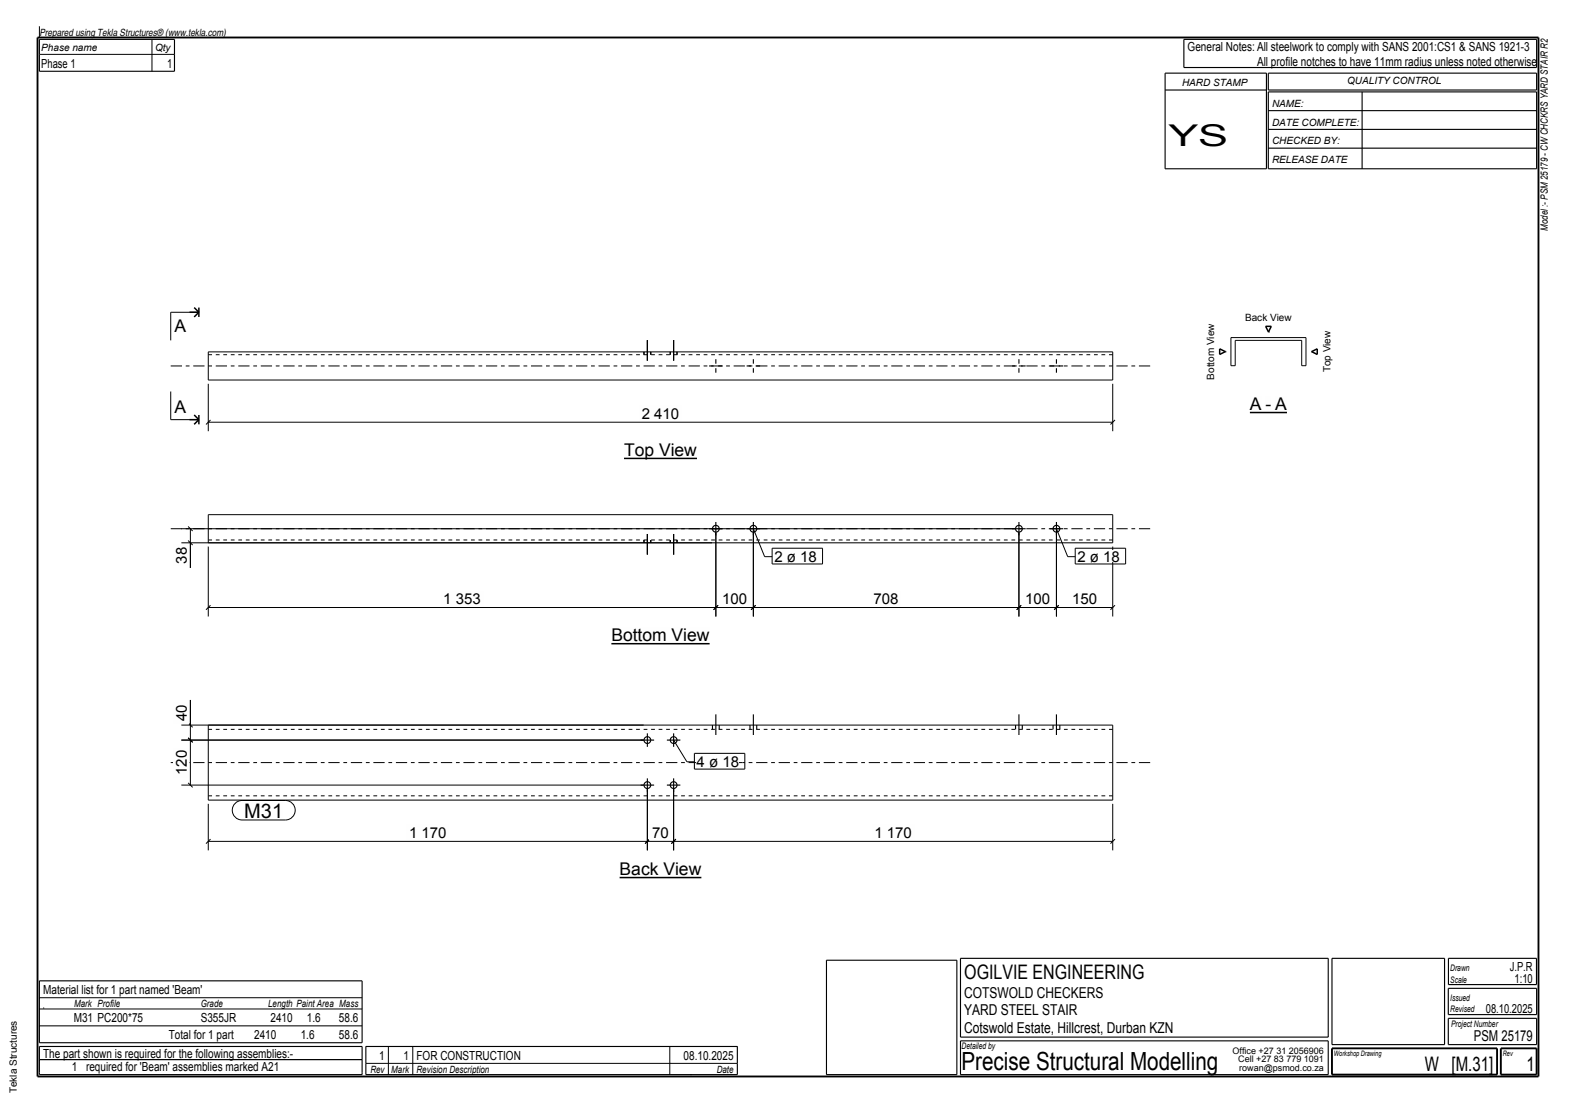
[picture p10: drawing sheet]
<svg xmlns="http://www.w3.org/2000/svg" width="420mm" height="297mm" viewBox="0 0 420 297" stroke-linecap="round" stroke-linejoin="round" font-family="sans-serif">
<path d="M10 10h400v277h-400z" fill="none" stroke="#000" stroke-width=".5"/>
<path d="M166.3 122.2h19.4" fill="none" stroke="#000" stroke-width=".4"/>
<path d="M166.3 118h19.4v3.5h-19.4z" fill-rule="evenodd" fill="#fefefb"/>
<path d="M165.1 234h21.8" fill="none" stroke="#000" stroke-width=".4"/>
<path d="M165.1 229.7h21.8v3.5h-21.8z" fill-rule="evenodd" fill="#fefefb"/>
<path d="M162.9 171.6h26.2" fill="none" stroke="#000" stroke-width=".4"/>
<path d="M162.9 167.4h26.2v3.5h-26.2z" fill-rule="evenodd" fill="#fefefb"/>
<path d="M333.1 110h9.9" fill="none" stroke="#000" stroke-width=".4"/>
<g fill="#fefefb">
<path d="M333.1 105.7h3.1v3.5h-3.1z" fill-rule="evenodd"/>
<path d="M337.3 105.7h1.5v3.5h-1.5z" fill-rule="evenodd"/>
<path d="M339.9 105.7h3.1v3.5h-3.1z" fill-rule="evenodd"/>
</g>
<path d="M325 93l1.5 .7-1.5 .8zM337.3 87h1.5l-.8 1.5zM349.5 93.7l1.5-.7v1.5z" fill="none" stroke="#000" stroke-width=".4"/>
<path d="M296.5 94.6h-241M296.5 144h-241M296.5 194.5h-241M296.5 212.2h-241" fill="none" stroke="#000" stroke-width=".27" stroke-dasharray="1 1 1 1" stroke-linecap="butt"/>
<g fill="none" stroke="#000" stroke-width=".27">
<path d="M10.5 14.5h36M10.5 7v3M40.5 10.5v8.5M53 83.3h-7.5v7.5M55.5 93.8h241v7.5h-241zM328 90h20v7.5h-1.1v-6.7h-17.7v6.7h-1.2zM45.5 104.4v7.5h7.5M55.5 102.3v12.7M55.5 112.6h241M56.1 112l-1.2 1.2M296.5 102.3v12.7M297.1 112l-1.2 1.2"/>
<path d="M48.3 144.7h248.2v-7.5h-241v7.5M48.3 141h222.2M50.1 144.1l1.2 1.2M50.1 140.4l1.2 1.2M50.7 141v10.4M55.5 145.7v18.7M190.8 142v22.4M200.8 142v22.4M200.8 141l3 7.4h2M271.5 142v22.4M281.5 141l3 7.4h2M281.5 142v22.4"/>
<path d="M296.5 145.7v18.7M55.5 162h241M56.1 161.4l-1.2 1.2M191.4 161.4l-1.2 1.2M201.4 161.4l-1.2 1.2M272.1 161.4l-1.2 1.2M282.1 161.4l-1.2 1.2M297.1 161.4l-1.2 1.2M48.3 193.3h248.2v20h-241v-20M48.3 197.3h123.2M50.1 196.7l1.2 1.2M50.1 192.7l1.2 1.2"/>
<path d="M50.7 186.6v22.7M179.5 197.3l3.6 5.8h2M48.3 209.3h123.2M50.1 208.7l1.2 1.2M55.5 214.3v12.4M172.5 210.3v16.4M179.5 210.3v16.4M296.5 214.3v12.4M55.5 224.3h241M56.1 223.7l-1.2 1.2M173.1 223.7l-1.2 1.2M180.1 223.7l-1.2 1.2"/>
<path d="M297.1 223.7l-1.2 1.2M10.5 266h86M10.5 273.5h86M10.5 269h86M11.5 268.7h.1M97.5 279h99M103.5 279v7.5M110 279v7.5M178.5 279v7.5M10.5 282.5h86M97.5 283.5h99M184 286.5h.1"/>
</g>
<path d="M45.5 97.6h261M45.5 141h261M45.5 203.3h261" fill="none" stroke="#000" stroke-width=".27" stroke-dasharray="3 1 1 1" stroke-linecap="butt"/>
<g fill="none" stroke="#000" stroke-width=".3">
<path d="M10.5 10.5h36v8.5h-36zM310.5 19.5h27v25.5h-27zM315.5 10.5h94v7.5h-94zM338 19.5h71.5v4.5h-71.5zM310.5 24h27M338 24.5h71.5v20.5h-71.5zM338 29.5h71.5M338 34.5h71.5M338 39.5h71.5M363 24.5v20.5M171.6 93.8v.8M172.5 90.7v5.5"/>
<path d="M173.4 93.8v.8M178.6 93.8v.8M179.5 90.7v5.5M180.4 93.8v.8M189 97.6h1.2M190.8 95.8v1.2M190.8 98.2v1.2M191.4 97.6h1.2M199 97.6h1.2M200.8 95.8v1.2M200.8 98.2v1.2M201.4 97.6h1.2"/>
<path d="M269.7 97.6h1.2M271.5 95.8v1.2M271.5 98.2v1.2M272.1 97.6h1.2M279.7 97.6h1.2M281.5 95.8v1.2M281.5 98.2v1.2M282.1 97.6h1.2M190.8 139.2v3.6M200.8 139.2v3.6M271.5 139.2v3.6M281.5 139.2v3.6"/>
<path d="M171.6 144v.7M172.5 142.4v5.5M173.4 144v.7M178.6 144v.7M179.5 142.4v5.5M180.4 144v.7M189 141h3.6M199 141h3.6M269.7 141h3.6M279.7 141h3.6M170.7 197.3h3.6M172.5 195.5v3.6"/>
<path d="M177.7 197.3h3.6M179.5 195.5v3.6M189.9 193.3v1.2M190.8 190.5v5.5M191.7 193.3v1.2M199.9 193.3v1.2M200.8 190.5v5.5M201.7 193.3v1.2M270.6 193.3v1.2M271.5 190.5v5.5M272.4 193.3v1.2M280.6 193.3v1.2"/>
<path d="M281.5 190.5v5.5M282.4 193.3v1.2M170.7 209.3h3.6M172.5 207.5v3.6M177.7 209.3h3.6M179.5 207.5v3.6M220.2 256h34.8v30.5h-34.8zM256 255.5h98v21h-98zM355 255.5h30v23h-30zM386 255.5h23.5v7h-23.5zM10.5 279h86v7.5h-86zM10.5 261.5h86v16.5h-86z"/>
<path d="M97.5 279h99v7.5h-99zM256 277.5h98v9h-98zM386 263.5h23.5v7h-23.5zM386 271.5h23.5v7h-23.5z"/>
<circle cx="190.8" cy="141" r=".9"/>
<circle cx="200.8" cy="141" r=".9"/>
<circle cx="271.5" cy="141" r=".9"/>
<circle cx="281.5" cy="141" r=".9"/>
<circle cx="172.5" cy="197.3" r=".9"/>
<circle cx="179.5" cy="197.3" r=".9"/>
<circle cx="172.5" cy="209.3" r=".9"/>
<circle cx="179.5" cy="209.3" r=".9"/>
</g>
<path d="M355 279.5h44v7h-44zM400 279.5h9.5v7h-9.5z" fill="none" stroke="#000" stroke-width=".5"/>
<path d="M46.5 85h3.1v3.5h-3.1z" fill-rule="evenodd" fill="#fefefb"/>
<path d="M50.5 83.3h2.5M51.8 82l1.2 1.3M53 82v2.5M53 83.3l-1.2 1.2" fill="none" stroke="#000" stroke-width=".4"/>
<path d="M46.5 106.6h3.1v3.5h-3.1z" fill-rule="evenodd" fill="#fefefb"/>
<path d="M50.5 111.9h2.5M51.8 110.6l1.2 1.3M53 110.6v2.5M53 111.9l-1.2 1.2" fill="none" stroke="#000" stroke-width=".4"/>
<g fill="#fefefb">
<path d="M170.4 108.1h11.2v4.2h-11.2z" fill-rule="evenodd"/>
<path d="M65.1 214h10.4v4h-10.4z" fill-rule="evenodd"/>
<path d="M65.1 214h10.4v4h-10.4z" fill-rule="evenodd"/>
</g>
<path d="M62.9 214l1.6-.6h11.6a2.6 2.6 0 0 1 2.6 2.6 2.6 2.6 0 0 1-2.6 2.6h-11.6a2.6 2.6 0 0 1-2.5-1.7 2.6 2.6 0 0 1 .9-2.9z" fill="none" stroke="#000" stroke-width=".27"/>
<g fill="#fefefb">
<path d="M185.7 201.4h11.3v3h-11.3z" fill-rule="evenodd"/>
<path d="M185.7 201.4h11.3v3h-11.3z" fill-rule="evenodd"/>
</g>
<path d="M197.9 201.4v3" fill="none" stroke="#fefefb" stroke-width=".27"/>
<path d="M185.1 200.8h13.4v4.2h-13.4z" fill="none" stroke="#000" stroke-width=".27"/>
<g fill="#fefefb">
<path d="M232.4 219.8h11.2v4.2h-11.2z" fill-rule="evenodd"/>
<path d="M173.2 219.8h5.6v4.2h-5.6z" fill-rule="evenodd"/>
<path d="M108.4 219.8h11.2v4.2h-11.2z" fill-rule="evenodd"/>
<path d="M46.2 187.1h4.2v5.7h-4.2z" fill-rule="evenodd"/>
<path d="M46.2 199.4h4.2v7.8h-4.2z" fill-rule="evenodd"/>
<path d="M191.8 157.5h7.9v4.2h-7.9z" fill-rule="evenodd"/>
<path d="M206.4 146.8h11.3v3h-11.3z" fill-rule="evenodd"/>
<path d="M206.4 146.8h11.3v3h-11.3z" fill-rule="evenodd"/>
</g>
<path d="M218.6 146.8v3" fill="none" stroke="#fefefb" stroke-width=".27"/>
<path d="M205.8 146.2h13.4v4.2h-13.4z" fill="none" stroke="#000" stroke-width=".27"/>
<g fill="#fefefb">
<path d="M287.1 146.8h11.4v3h-11.4z" fill-rule="evenodd"/>
<path d="M287.1 146.8h11.4v3h-11.4z" fill-rule="evenodd"/>
</g>
<path d="M299.4 146.8v3" fill="none" stroke="#fefefb" stroke-width=".27"/>
<path d="M286.5 146.2h13.5v4.2h-13.5z" fill="none" stroke="#000" stroke-width=".27"/>
<g fill="#fefefb">
<path d="M285.1 157.5h7.9v4.2h-7.9z" fill-rule="evenodd"/>
<path d="M272.6 157.5h7.9v4.2h-7.9z" fill-rule="evenodd"/>
<path d="M232.2 157.5h7.9v4.2h-7.9z" fill-rule="evenodd"/>
<path d="M117.5 157.5h11.2v4.2h-11.2z" fill-rule="evenodd"/>
<path d="M46.2 145.2h4.2v5.7h-4.2z" fill-rule="evenodd"/>
</g>
<text font-size="8" x="311.4" y="39">YS</text>
<text font-size="6.7" x="256.3" y="285.3">Precise Structural Modelling</text>
<g font-size="5.3">
<text x="65.1" y="218">M31</text>
<text x="257" y="261">OGILVIE ENGINEERING</text>
<text x="379.8" y="285.5">W [M.31]</text>
<text x="406.8" y="285.5">1</text>
</g>
<g font-size="4.7">
<text x="46.5" y="88.5">A</text>
<text x="46.5" y="110.1">A</text>
<text x="333.1" y="109.2">A - A</text>
<text x="166.3" y="121.5">Top View</text>
<text x="162.9" y="170.9">Bottom View</text>
<text x="165.1" y="233.2">Back View</text>
</g>
<g font-size="4">
<text x="171" y="111.7">2 410</text>
<text x="206.4" y="149.8">2 ø 18</text>
<text x="287.1" y="149.8">2 ø 18</text>
<text x="49.8" y="150.3" transform="rotate(-90 49.8 150.3)">38</text>
<text x="118.1" y="161.1">1 353</text>
<text x="192.4" y="161.1">100</text>
<text x="232.8" y="161.1">708</text>
<text x="273.2" y="161.1">100</text>
<text x="285.7" y="161.1">150</text>
<text x="49.8" y="192.2" transform="rotate(-90 49.8 192.2)">40</text>
<text x="49.8" y="206.6" transform="rotate(-90 49.8 206.6)">120</text>
<text x="185.7" y="204.4">4 ø 18</text>
<text x="109" y="223.4">1 170</text>
<text x="173.8" y="223.4">70</text>
<text x="233" y="223.4">1 170</text>
<text x="257" y="266">COTSWOLD CHECKERS</text>
<text x="257" y="270.5">YARD STEEL STAIR</text>
<text x="257" y="275.5">Cotswold Estate, Hillcrest, Durban KZN</text>
<text x="392.8" y="277.5">PSM 25179</text>
</g>
<g font-size="3.3">
<text x="11" y="18">Phase 1</text>
<text x="44.5" y="18">1</text>
<text x="316.5" y="13.5">General Notes: All steelwork to comply with SANS 2001:CS1 &amp; SANS 1921-3</text>
<text x="335" y="17.5">All profile notches to have 11mm radius unless noted otherwise</text>
<text x="402.4" y="258.7">J.P.R</text>
<text x="403.6" y="262">1:10</text>
<text x="11.5" y="265">Material list for 1 part named 'Beam'</text>
<text x="19.6" y="272.5">M31 PC200*75</text>
<text x="53.5" y="272.5">S355JR</text>
<text x="72.1" y="272.5">2410</text>
<text x="81.8" y="272.5">1.6</text>
<text x="90.3" y="272.5">58.6</text>
<text x="396" y="270">08.10.2025</text>
<text x="45" y="277">Total for 1 part</text>
<text x="67.7" y="277">2410</text>
<text x="80.1" y="277">1.6</text>
<text x="90.3" y="277">58.6</text>
<text x="11.5" y="282">The part shown is required for the following assemblies:-</text>
<text x="19.2" y="285.5">1 required for 'Beam' assemblies marked A21</text>
<text x="101" y="282.5">1</text>
<text x="107.5" y="282.5">1 FOR CONSTRUCTION</text>
<text x="182.2" y="282.5">08.10.2025</text>
</g>
<g font-size="2.7">
<text x="10.5" y="9.5">Prepared using Tekla Structures® (www.tekla.com)</text>
<text x="11" y="13.5">Phase name</text>
<text x="41.3" y="13.5">Qty</text>
<text x="315" y="23">HARD STAMP</text>
<text x="359" y="22.5">QUALITY CONTROL</text>
<text x="339" y="28.5">NAME:</text>
<text x="339" y="33.5">DATE COMPLETE:</text>
<text x="339" y="38.5">CHECKED BY:</text>
<text x="339" y="43.5">RELEASE DATE</text>
<text x="412.5" y="61.5" transform="rotate(-90 412.5 61.5)">Model :- PSM 25179 - CW CHCKRS YARD STAIR R2</text>
<text x="331.8" y="85.5">Back View</text>
<text x="323.5" y="101.2" transform="rotate(-90 323.5 101.2)">Bottom View</text>
<text x="354.5" y="99.3" transform="rotate(-90 354.5 99.3)">Top View</text>
<text x="19.8" y="268.5">Mark Profile</text>
<text x="53.5" y="268.5">Grade</text>
<text x="71.5" y="268.5">Length Paint Area Mass</text>
<text x="98.7" y="286">Rev</text>
<text x="104.3" y="286">Mark</text>
<text x="111" y="286">Revision Description</text>
<text x="191" y="286">Date</text>
<text x="4.5" y="291.5" transform="rotate(-90 4.5 291.5)">Tekla Structures</text>
</g>
<g font-size="2.4">
<text x="386.5" y="262">Scale</text>
<text x="386.5" y="258.7">Drawn</text>
<text x="386.5" y="266.8">Issued</text>
<text x="386.5" y="269.8">Revised</text>
<text x="386.7" y="273.7">Project Number</text>
<text x="256.3" y="279.7">Detailed by</text>
<text x="328.5" y="281">Office +27 31 2056906</text>
<text x="330" y="283.3">Cell +27 83 779 1091</text>
<text x="330.3" y="285.5">rowan@psmod.co.za</text>
</g>
<g font-size="2">
<text x="355.5" y="281.5">Workshop Drawing</text>
<text x="400.5" y="281.5">Rev</text>
</g>
</svg>
